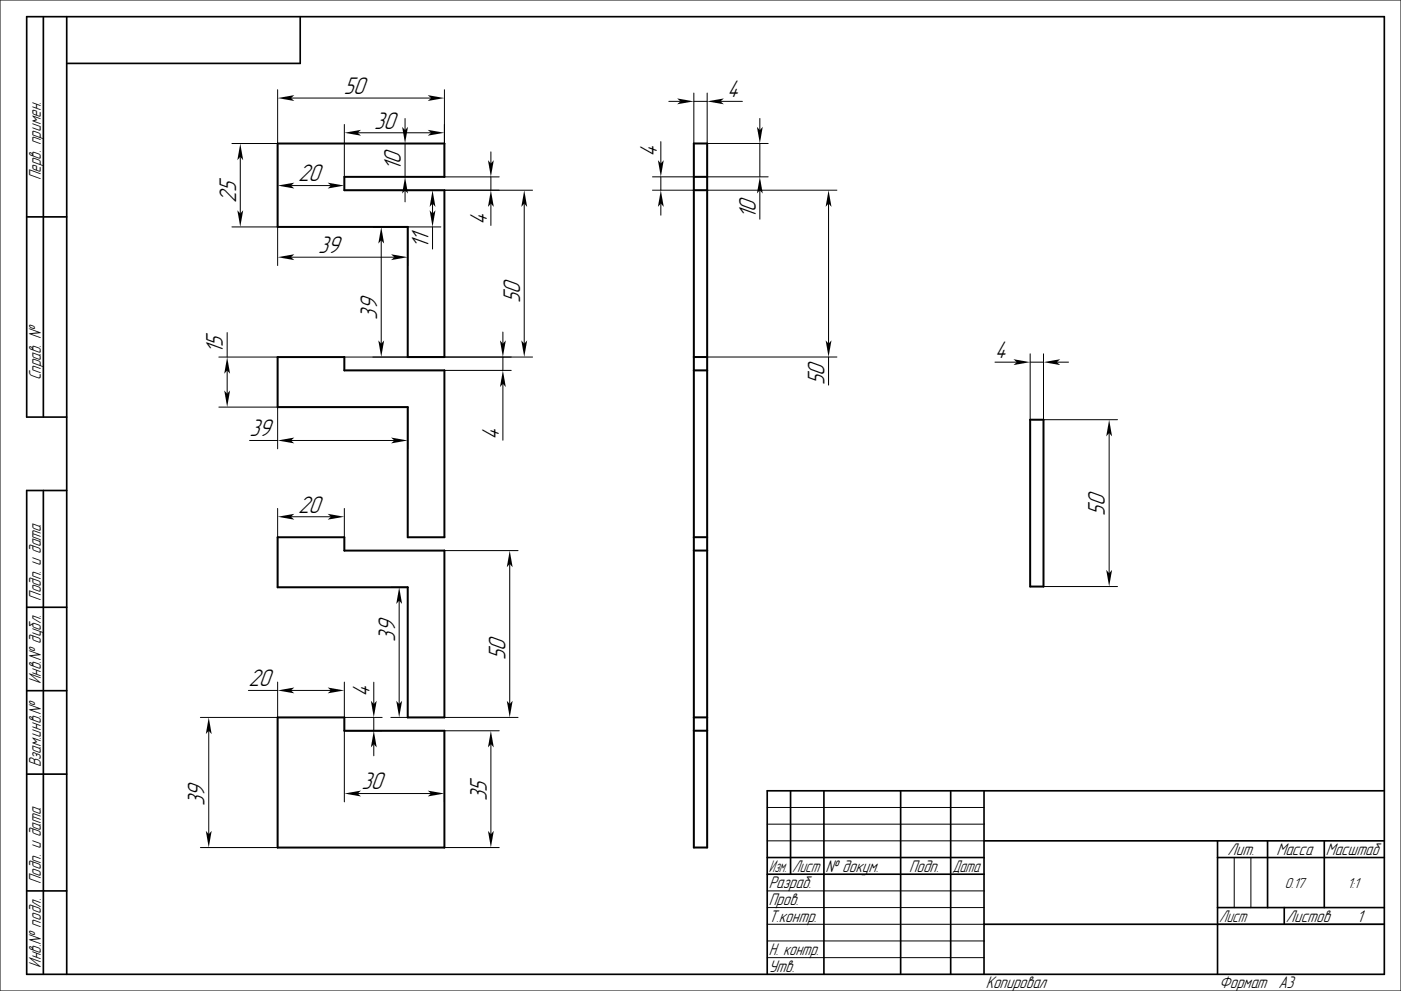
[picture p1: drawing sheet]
<svg xmlns="http://www.w3.org/2000/svg" width="420mm" height="297mm" viewBox="0 0 420 297" stroke-linecap="round" stroke-linejoin="round" font-family="sans-serif">
<g fill="none" stroke="#000" stroke-width=".3">
<path d="M0 0h420v297h-420zM83.2 26.9v16.1h-13.7M87.2 29.4h42M103.2 37.3v15.7M107.2 39.8h22M121.4 35.5v3.5M133.2 26.9v26.1h16.5M200.5 30.4h3.5M208 30.4h4M208 27.9v15.1M212 27.9v15.1h18.3M216 30.4h6.6"/>
<path d="M227.8 35.5v3.5M72 47v17M87.2 55.6h12M121.4 43v10M121.4 57v3.5M133.2 57h26.5M147.2 45.5v3.5M147.2 53v4M195.6 53h12.4M195.6 57h12.4M198.1 42.4v6.6M198.1 53v4"/>
<path d="M212 53h18.3M212 57h38.9M227.8 43v10M227.8 57v8.7M69.5 68h13.7v11.6M87.2 77.1h31M111.8 68h20.4M114.3 72v31M122.2 68v11.6M129.7 61v3M129.7 68v6.6M147.2 61v6.6"/>
<path d="M157.2 61v42M198.1 61v3.5M248.4 61v42M68.1 99.7v7.3M150.8 99.5v3.5M65.6 107h17.6M68.1 111v7M103.2 107h56.5M103.2 111h50.1M150.8 107v4M150.8 115v16.9M212 107h38.9"/>
<path d="M248.4 107v8.4M298.3 108.5h6.5M308.8 108.5h4M308.8 106v19.8M312.8 106v19.8h22.2M316.8 108.5h3.5M65.6 122h17.6v12.5M74.8 132h8.4M87.2 132h31M122.2 122v12.5M332.5 129.8v42M83.2 152.4v8.6"/>
<path d="M87.2 154.9h12M103.2 152.4v8.6M117.2 176h5M133.2 165h22.1M152.8 169v42M312.8 175.8h22.2M119.7 180v31M62.6 219v31M74.5 206.9h8.7M83.2 204.4v10.6h-23.1M87.2 206.9h12M103.2 204.4v10.6h11.4"/>
<path d="M112.1 204.5v6.5M112.1 215v4M114.6 219h-11.4v21.3M117.2 215h5M133.2 215h22.1M149.7 219h-16.5v21.3M107.2 237.8h22M112.1 223v3.5M147.2 223v27M60.1 254h23.1M133.2 254h16.5M230 252h65"/>
<path d="M230 242h65M230 247h65M370 257v15M375 257v15M230 277h65M230 267h65M230 272h65M365 277h50M230 282h65M230 287h65"/>
</g>
<g fill="none" stroke="#000" stroke-width=".5">
<path d="M13 5v120M20 5v287M90 5v14h-70M8 65h12M20 125h-12v-120h407v287h-407v-145h12M13 147v145M8 182h12M8 207h12M8 232h12M237 237v25M247 237v55M270 237v55"/>
<path d="M285 237v55M295 237v55M415 237h-185v55M230 257h65M295 252h120M365 257h50M365 252v40M380 252v20M397 252v20M8 267h12M230 262h65M295 277h120"/>
<path d="M365 272h50M385 272v5"/>
</g>
<g fill="none" stroke="#000" stroke-width=".6">
<path d="M83.2 43h50v10h-30v4h30v50h-11v-39h-39zM208 43h4v211h-4zM208 53h4M208 57h4M83.2 107h20v4h30v50h-11v-39h-39zM208 107h4M208 111h4M308.8 125.8h4v50h-4zM83.2 161h20v4h30v50h-11v-39h-39zM208 161h4M208 165h4M83.2 215h20v4h30v35h-50z"/>
<path d="M208 219h4M208 215h4"/>
</g>
<g fill="#000">
<path d="M83.2 29.4l5-.9-1 .9 1 .9z" fill-rule="evenodd"/>
<path d="M103.2 39.8l5-.9-1 .9 1 .9z" fill-rule="evenodd"/>
<path d="M120.6 38l.8 1 .9-1-.9 5z" fill-rule="evenodd"/>
<path d="M128.2 28.5l5 .9-5 .9 1-.9z" fill-rule="evenodd"/>
<path d="M203 29.5l5 .9-5 .9 1-.9z" fill-rule="evenodd"/>
<path d="M212 30.4l5-.9-1 .9 1 .9z" fill-rule="evenodd"/>
<path d="M226.9 38l.9 1 .9-1-.9 5z" fill-rule="evenodd"/>
<path d="M72 43l.9 5-.9-1-.8 1z" fill-rule="evenodd"/>
<path d="M83.2 55.6l5-.9-1 .9 1 .9z" fill-rule="evenodd"/>
<path d="M98.2 54.7l5 .9-5 .9 1-.9z" fill-rule="evenodd"/>
<path d="M121.4 53l.9 5-.9-1-.8 1z" fill-rule="evenodd"/>
<path d="M128.2 38.9l5 .9-5 .9 1-.9z" fill-rule="evenodd"/>
<path d="M146.3 48l.9 1 .8-1-.8 5z" fill-rule="evenodd"/>
<path d="M197.2 48l.9 1 .9-1-.9 5z" fill-rule="evenodd"/>
<path d="M227.8 53l.9 5-.9-1-.9 1z" fill-rule="evenodd"/>
<path d="M71.2 63l.8 1 .9-1-.9 5z" fill-rule="evenodd"/>
<path d="M83.2 77.1l5-.9-1 .9 1 .9z" fill-rule="evenodd"/>
<path d="M114.3 68l.9 5-.9-1-.9 1z" fill-rule="evenodd"/>
<path d="M117.2 76.2l5 .9-5 .9 1-.9z" fill-rule="evenodd"/>
<path d="M128.8 63l.9 1 .8-1-.8 5z" fill-rule="evenodd"/>
<path d="M129.7 57l.8 5-.8-1-.9 1z" fill-rule="evenodd"/>
<path d="M147.2 57l.8 5-.8-1-.9 1z" fill-rule="evenodd"/>
<path d="M157.2 57l.8 5-.8-1-.9 1z" fill-rule="evenodd"/>
<path d="M198.1 57l.9 5-.9-1-.9 1z" fill-rule="evenodd"/>
<path d="M248.4 57l.9 5-.9-1-.9 1z" fill-rule="evenodd"/>
<path d="M67.2 117l.9 1 .9-1-.9 5z" fill-rule="evenodd"/>
<path d="M68.1 107l.9 5-.9-1-.9 1z" fill-rule="evenodd"/>
<path d="M113.4 102l.9 1 .9-1-.9 5z" fill-rule="evenodd"/>
<path d="M149.9 102l.9 1 .8-1-.8 5z" fill-rule="evenodd"/>
<path d="M150.8 111l.8 5-.8-1-.9 1z" fill-rule="evenodd"/>
<path d="M156.3 102l.9 1 .8-1-.8 5z" fill-rule="evenodd"/>
<path d="M247.5 102l.9 1 .9-1-.9 5z" fill-rule="evenodd"/>
<path d="M303.8 107.7l5 .8-5 .9 1-.9z" fill-rule="evenodd"/>
<path d="M312.8 108.5l5-.8-1 .8 1 .9z" fill-rule="evenodd"/>
<path d="M83.2 132l5-.9-1 .9 1 .9z" fill-rule="evenodd"/>
<path d="M117.2 131.1l5 .9-5 .9 1-.9z" fill-rule="evenodd"/>
<path d="M332.5 125.8l.9 5-.9-1-.9 1z" fill-rule="evenodd"/>
<path d="M83.2 154.9l5-.9-1 .9 1 .8z" fill-rule="evenodd"/>
<path d="M98.2 154l5 .9-5 .8 1-.8z" fill-rule="evenodd"/>
<path d="M152.8 165l.9 5-.9-1-.9 1z" fill-rule="evenodd"/>
<path d="M331.6 170.8l.9 1 .9-1-.9 5z" fill-rule="evenodd"/>
<path d="M119.7 176l.8 5-.8-1-.9 1z" fill-rule="evenodd"/>
<path d="M83.2 206.9l5-.9-1 .9 1 .9z" fill-rule="evenodd"/>
<path d="M98.2 206l5 .9-5 .9 1-.9z" fill-rule="evenodd"/>
<path d="M111.2 210l.9 1 .8-1-.8 5z" fill-rule="evenodd"/>
<path d="M118.8 210l.9 1 .8-1-.8 5z" fill-rule="evenodd"/>
<path d="M151.9 210l.9 1 .9-1-.9 5z" fill-rule="evenodd"/>
<path d="M62.6 215l.9 5-.9-1-.9 1z" fill-rule="evenodd"/>
<path d="M103.2 237.8l5-.9-1 .9 1 .9z" fill-rule="evenodd"/>
<path d="M112.1 219l.8 5-.8-1-.9 1z" fill-rule="evenodd"/>
<path d="M128.2 236.9l5 .9-5 .9 1-.9z" fill-rule="evenodd"/>
<path d="M147.2 219l.8 5-.8-1-.9 1z" fill-rule="evenodd"/>
<path d="M61.7 249l.9 1 .9-1-.9 5z" fill-rule="evenodd"/>
<path d="M146.3 249l.9 1 .8-1-.8 5z" fill-rule="evenodd"/>
</g>
<g font-size="6.7">
<text x="103.1" y="28.1">50</text>
<text x="218" y="29.1">4</text>
<text x="112.2" y="38.5">30</text>
<text x="196.9" y="47" transform="rotate(-90 196.9 47)">4</text>
<text x="120.2" y="51.4" transform="rotate(-90 120.2 51.4)">10</text>
<text x="89.3" y="54.4">20</text>
<text x="70.8" y="60.8" transform="rotate(-90 70.8 60.8)">25</text>
<text x="226.5" y="65.7" transform="rotate(-90 226.5 65.7)">10</text>
<text x="145.9" y="67.6" transform="rotate(-90 145.9 67.6)">4</text>
<text x="95.3" y="75.8">39</text>
<text x="128.4" y="74.6" transform="rotate(-90 128.4 74.6)">11</text>
<text x="113" y="95.8" transform="rotate(-90 113 95.8)">39</text>
<text x="155.9" y="90.8" transform="rotate(-90 155.9 90.8)">50</text>
<text x="66.8" y="106" transform="rotate(-90 66.8 106)">15</text>
<text x="298.3" y="107.3">4</text>
<text x="247.1" y="115.4" transform="rotate(-90 247.1 115.4)">50</text>
<text x="74.8" y="130.8">39</text>
<text x="149.5" y="131.9" transform="rotate(-90 149.5 131.9)">4</text>
<text x="89.3" y="153.6">20</text>
<text x="331.3" y="154.5" transform="rotate(-90 331.3 154.5)">50</text>
<text x="118.4" y="192.3" transform="rotate(-90 118.4 192.3)">39</text>
<text x="151.6" y="197.8" transform="rotate(-90 151.6 197.8)">50</text>
<text x="74.5" y="205.7">20</text>
<text x="110.8" y="209" transform="rotate(-90 110.8 209)">4</text>
<text x="108.4" y="236.6">30</text>
<text x="61.3" y="241.5" transform="rotate(-90 61.3 241.5)">39</text>
<text x="145.9" y="240" transform="rotate(-90 145.9 240)">35</text>
</g>
<g font-size="4.7">
<text x="12.2" y="54" transform="rotate(-90 12.2 54)">Перв. примен.</text>
<text x="12.2" y="114" transform="rotate(-90 12.2 114)">Справ. №</text>
<text x="12.2" y="180" transform="rotate(-90 12.2 180)">Подп. и дата</text>
<text x="12.2" y="205" transform="rotate(-90 12.2 205)">Инв.№ дубл.</text>
<text x="12.2" y="230" transform="rotate(-90 12.2 230)">Взам.инв.№</text>
<text x="368" y="256.2">Лит.</text>
<text x="382.7" y="256.2">Масса</text>
<text x="397.5" y="256.2">Масштаб</text>
<text x="230.5" y="261.3">Изм.</text>
<text x="237.5" y="261.3">Лист</text>
<text x="247.5" y="261.3">№ докум.</text>
<text x="272.5" y="261.3">Подп.</text>
<text x="285.5" y="261.3">Дата</text>
<text x="12.2" y="265" transform="rotate(-90 12.2 265)">Подп. и дата</text>
<text x="230.5" y="266.3">Разраб.</text>
<text x="230.5" y="271.3">Пров.</text>
<text x="230.5" y="276.3">Т.контр.</text>
<text x="365.5" y="276.2">Лист</text>
<text x="385.5" y="276.2">Листов</text>
<text x="406.8" y="276.3">1</text>
<text x="230.5" y="286.3">Н. контр.</text>
<text x="12.2" y="290" transform="rotate(-90 12.2 290)">Инв.№ подл.</text>
<text x="230.5" y="291.3">Утв.</text>
<text x="295.5" y="296.3">Копировал</text>
<text x="365.5" y="296.3">Формат</text>
<text x="383.2" y="296.3">A3</text>
</g>
<g font-size="4">
<text x="385.2" y="266">0.17</text>
<text x="404" y="266">1:1</text>
</g>
</svg>
